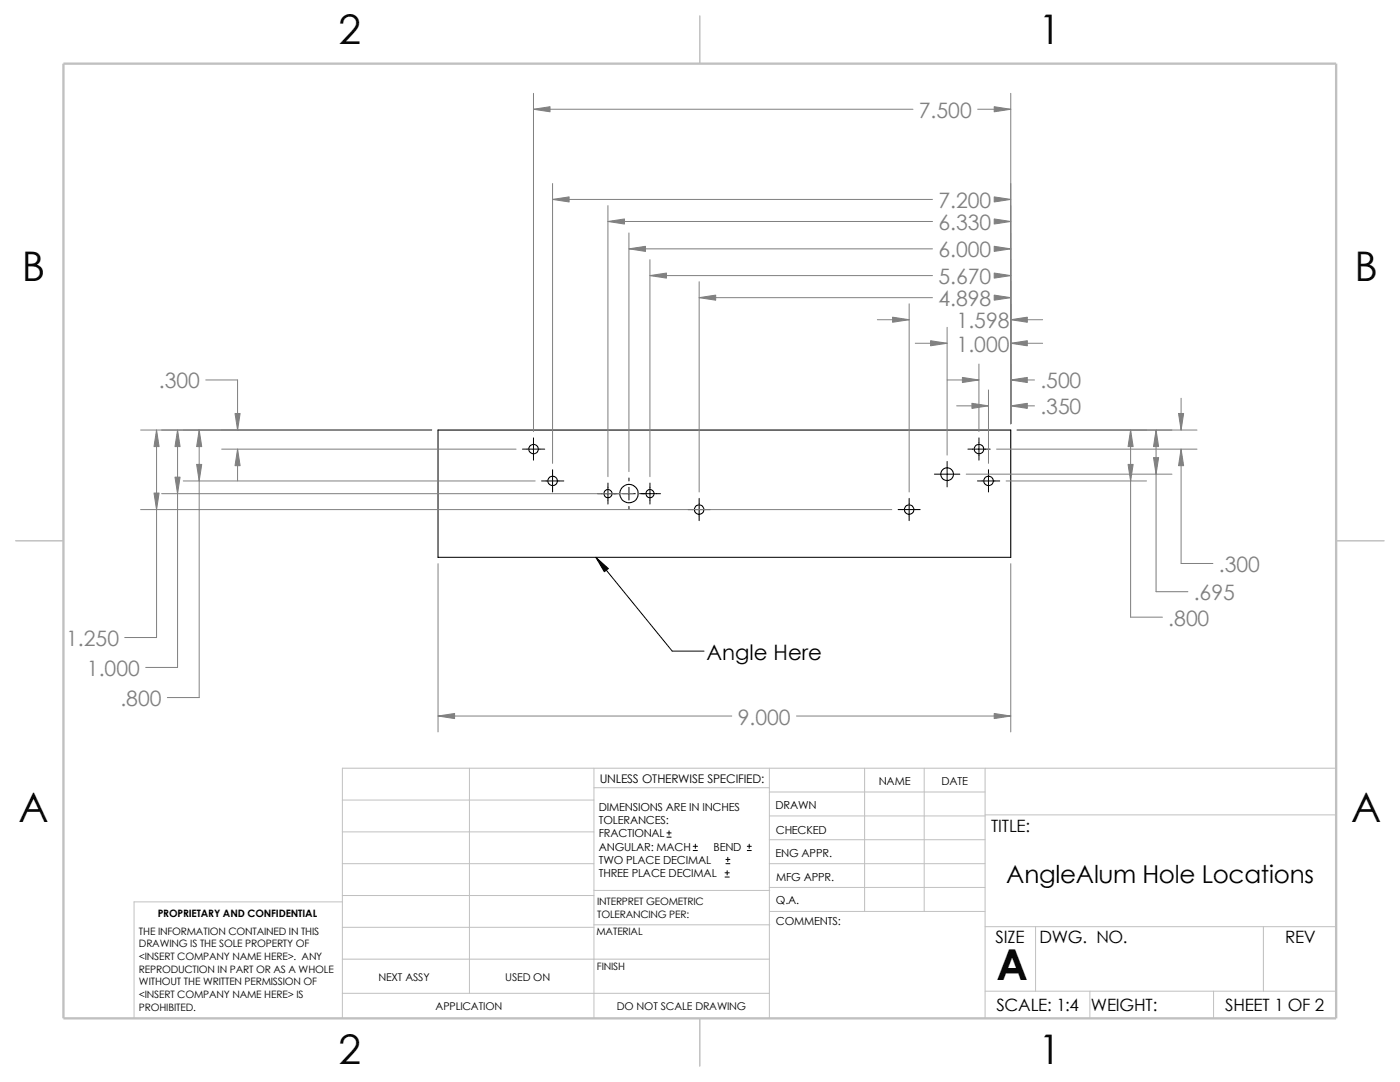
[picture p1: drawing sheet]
<svg xmlns="http://www.w3.org/2000/svg" width="279mm" height="216mm" viewBox="0 0 279 216" stroke-linecap="round" stroke-linejoin="round" font-family="sans-serif">
<g fill="none" stroke="#c0c0c0" stroke-width=".2">
<path d="M68.3 159.6h50.2M93.7 153.3v44.9M118.5 153.3v49.9M118.5 157.2h35M153.5 158h43.1M153.5 153.3v49.9M172.6 153.3v28.6M184.4 153.3v28.6M196.6 153.3v49.9M266.7 153.3h-198.4v49.9M68.3 180h-41.5v23.2M68.3 166h50.2"/>
<path d="M68.3 178.7h50.2M68.3 172.3h50.2M118.5 177.7h35.1M153.5 162.8h43.1M153.5 167.6h43.1M153.5 177.1h43.1M153.5 172.3h43.1M196.6 162.6h70.1M68.3 191.4h85.2M68.3 198.2h85.2M68.3 185h50.2M118.5 184.5h35.1"/>
<path d="M153.6 181.9h43M196.6 184.9h70.1M196.6 197.8h70.1M206.7 184.9v12.9M217.5 197.8v5.4M242.2 197.8v5.4M252.1 184.9v12.9"/>
</g>
<path d="M139.7 3.2v9.5M3.1 107.9h9.6M266.7 107.9h9.5M139.7 203.2v9.5" fill="none" stroke="#c0c0c0" stroke-width=".21"/>
<path d="M12.7 12.7h254v190.5h-254z" fill="none" stroke="#c0c0c0" stroke-width=".47"/>
<g fill="none" stroke="#000" stroke-width=".21">
<path d="M87.4 85.8h114.3v25.4h-114.3z"/>
<circle cx="106.5" cy="89.6" r=".94"/>
<circle cx="110.3" cy="96" r=".94"/>
<circle cx="121.4" cy="98.5" r=".81"/>
<circle cx="125.5" cy="98.5" r="1.83"/>
<circle cx="129.7" cy="98.5" r=".81"/>
<circle cx="189" cy="94.6" r="1.27"/>
<circle cx="195.4" cy="89.6" r=".94"/>
<circle cx="197.3" cy="96" r=".94"/>
<circle cx="139.5" cy="101.7" r=".93"/>
<circle cx="181.4" cy="101.7" r=".93"/>
</g>
<g fill="none" stroke="#000" stroke-width=".2">
<path d="M104.3 89.6h4.4M106.5 87.4v4.4M108.1 96h4.4M110.3 93.7v4.5M119.3 98.5h4.1M121.3 96.4v4.2M124.2 98.5h2.6M125.5 95.4v.6M125.5 97.2v2.6M127.6 98.5h4.2M129.7 96.4v4.2M139.5 99.4v4.5"/>
<path d="M181.4 99.4v4.5M186.5 94.6h5.1M189 92.1v5.1M193.2 89.6h4.4M195.1 96h4.4M195.4 87.4v4.4M197.3 93.7v4.5M118.9 111.2l15.3 18.7h6.3M125.5 101v.6M137.3 101.7h4.4M179.2 101.7h4.4M133.1 167h.8"/>
<path d="M133.1 166.2h.8M133.5 165.8v.8M138.3 169.7h.9M138.3 168.9h.9M138.8 168.4v.9M144.7 175h.8M144.7 174.2h.8M144.9 172.3h.8M144.9 171.5h.8M145.1 173.7v.9M145.2 171.1v.8M149.1 169.7h.8"/>
<path d="M149.1 168.9h.8M149.5 168.4v.9"/>
</g>
<g fill="none" stroke="#808080" stroke-width=".2">
<path d="M106.5 18.6v67.5M201.7 18.6v65.9M106.5 21.8h75.7M110.3 36.6v55.9M110.3 39.8h75.8M195.1 21.8h6.6M199 39.8h2.7M121.3 44.2h64.8M121.3 41v54.1M125.5 46.5v47.6M125.5 49.7h60.6M129.7 51.8v43.3"/>
<path d="M129.7 55h56.4M139.5 56.2v42M139.5 59.4h46.6M199 44.2h2.7M199 59.4h2.7M199 49.7h2.7M199 55h2.7M41.1 75.8h6.3v10M175.1 63.8h6.3M181.4 60.6v37.6M182.7 68.5h6.3M189 75.8h6.4"/>
<path d="M189 65.3v25.5M195.4 72.6v13.5M197.3 77.8v14.7M201.7 75.8h4.8M201.7 68.5h6.4M201.7 63.8h6.4M235.7 79.5v6.3M28.1 85.8h58M31.2 85.8v41.4h-6.3M32.3 98.5h94.1M35.4 85.8v47.4h-6.3M36.6 96h70.2"/>
<path d="M39.8 85.8v53.4h-6.4M44.2 89.6h58.8M47.4 89.6v6.4M190.9 81h6.4M192.8 94.6h41.1M198.9 89.6h40M200.8 96h28M201.7 81h4.8M203 85.8h35.9M225.6 85.8v37.3h6.4M230.7 85.8v32.3h6.4M235.7 89.6v22.8h6.4"/>
<path d="M28.1 101.7h149.9M87.4 112.5v33.5M201.7 112.5v33.5M87.4 142.9h58.6M159 142.9h42.7"/>
</g>
<g fill="#808080" stroke="#808080" stroke-width=".2">
<path d="M225.6 85.8l.5 3.3h-1z"/>
<path d="M225.1 92.7h1l-.5 3.3z"/>
<path d="M121.3 44.2l3.3-.5v1z"/>
<path d="M198.4 43.7l3.3 .5-3.3 .5z"/>
<path d="M198.4 142.4l3.3 .5-3.3 .5z"/>
<path d="M87.4 142.9l3.3-.5v1z"/>
<path d="M198.4 21.3l3.3 .5-3.3 .5z"/>
<path d="M106.5 21.8l3.3-.5v1z"/>
<path d="M201.7 81l3.3-.5v1z"/>
<path d="M194 80.5l3.3 .5-3.3 .5z"/>
<path d="M201.7 75.8l3.3-.5v1z"/>
<path d="M192.1 75.3l3.3 .5-3.3 .5z"/>
<path d="M201.7 68.5l3.3-.5v1z"/>
<path d="M185.7 68l3.3 .5-3.3 .5z"/>
<path d="M201.7 63.8l3.3-.5v1z"/>
<path d="M178.1 63.3l3.3 .5-3.3 .5z"/>
<path d="M198.4 58.9l3.3 .5-3.3 .5z"/>
<path d="M139.5 59.4l3.3-.5v1z"/>
<path d="M230.2 91.3h1l-.5 3.3z"/>
<path d="M230.7 85.8l.5 3.3h-1z"/>
<path d="M198.4 49.1l3.3 .6-3.3 .5z"/>
<path d="M125.5 49.7l3.3-.6v1.1z"/>
<path d="M129.7 55l3.3-.5v1z"/>
<path d="M198.4 54.5l3.3 .5-3.3 .5z"/>
<path d="M110.3 39.8l3.3-.5v1z"/>
<path d="M198.4 39.3l3.3 .5-3.3 .5z"/>
<path d="M30.7 98.4h1l-.5 3.3z"/>
<path d="M31.2 85.8l.5 3.3h-1z"/>
<path d="M34.9 95.2h1l-.5 3.3z"/>
<path d="M35.4 85.8l.5 3.3h-1z"/>
<path d="M39.2 92.7h1.1l-.5 3.3z"/>
<path d="M39.8 85.8l.5 3.3h-1.1z"/>
<path d="M47.4 89.6l.5 3.3h-1z"/>
<path d="M46.9 82.5h1l-.5 3.3z"/>
<path d="M235.7 89.6l.5 3.3h-1z"/>
<path d="M235.2 82.5h1l-.5 3.3z"/>
</g>
<path d="M118.9 111.2l2.5 2.3-.8 .6z" fill="#000" stroke="#000" stroke-width=".2"/>
<text font-size="8.5" x="198.8" y="195.5">A</text>
<g font-size="8.1">
<text x="67.6" y="8.8">2</text>
<text x="207.3" y="8.8">1</text>
<text x="4.4" y="56.1">B</text>
<text x="270.3" y="56.1">B</text>
<text x="3.7" y="164.1">A</text>
<text x="269.6" y="164.1">A</text>
<text x="67.6" y="212.3">2</text>
<text x="207.3" y="212.3">1</text>
</g>
<text font-size="4.9" x="200.8" y="176.1">AngleAlum Hole Locations</text>
<g font-size="4.2" fill="#808080">
<text x="183.4" y="23.5">7.500</text>
<text x="187.3" y="41.5">7.200</text>
<text x="187.3" y="45.9">6.330</text>
<text x="187.3" y="51.4">6.000</text>
<text x="187.3" y="56.7">5.670</text>
<text x="187.3" y="61">4.898</text>
<text x="190.9" y="65.5">1.598</text>
<text x="190.9" y="70.2">1.000</text>
<text x="31.7" y="77.5">.300</text>
<text x="207.6" y="77.5">.500</text>
<text x="207.6" y="82.6">.350</text>
<text x="238.2" y="119.8">.695</text>
<text x="243.2" y="114.1">.300</text>
<text x="233.2" y="124.8">.800</text>
<text x="13.2" y="128.9">1.250</text>
<text x="17.3" y="134.9">1.000</text>
<text x="24" y="140.9">.800</text>
<text x="147.2" y="144.6">9.000</text>
</g>
<text font-size="4.2" x="141" y="131.7">Angle Here</text>
<g font-size="3.4">
<text x="197.8" y="166">TITLE:</text>
<text x="198.7" y="188.1">SIZE</text>
<text x="207.5" y="188.1">DWG. NO.</text>
<text x="256.5" y="188.2">REV</text>
<text x="198.8" y="201.7">SCALE: 1:4</text>
<text x="217.7" y="201.8">WEIGHT:</text>
<text x="244.5" y="201.7">SHEET 1 OF 2</text>
</g>
<text font-size="2.4" x="119.7" y="156.2">UNLESS OTHERWISE SPECIFIED:</text>
<g font-size="2.2">
<text x="119.5" y="161.8">DIMENSIONS ARE IN INCHES</text>
<text x="154.8" y="161.5">DRAWN</text>
<text x="175.4" y="156.7">NAME</text>
<text x="187.9" y="156.7">DATE</text>
<text x="119.5" y="164.4">TOLERANCES:</text>
<text x="119.5" y="167.1">FRACTIONAL</text>
<text x="154.8" y="166.3">CHECKED</text>
<text x="119.5" y="172.4">TWO PLACE DECIMAL</text>
<text x="119.5" y="169.8">ANGULAR: MACH</text>
<text x="142.4" y="169.8">BEND</text>
<text x="154.8" y="171">ENG APPR.</text>
<text x="119.5" y="175">THREE PLACE DECIMAL</text>
<text x="154.9" y="175.7">MFG APPR.</text>
<text x="154.9" y="184.7">COMMENTS:</text>
<text x="154.9" y="180.5">Q.A.</text>
</g>
<g font-size="2.1">
<text x="75.5" y="195.7">NEXT ASSY</text>
<text x="100.8" y="195.7">USED ON</text>
<text x="86.9" y="201.5">APPLICATION</text>
<text x="123.1" y="201.6">DO NOT SCALE DRAWING</text>
</g>
<g font-size="2">
<text x="31.5" y="183">PROPRIETARY AND CONFIDENTIAL</text>
<text x="119.2" y="180.6">INTERPRET GEOMETRIC</text>
<text x="119.2" y="183.1">TOLERANCING PER:</text>
<text x="27.7" y="186.5">THE INFORMATION CONTAINED IN THIS</text>
<text x="27.7" y="189.1">DRAWING IS THE SOLE PROPERTY OF</text>
<text x="27.7" y="191.6">&lt;INSERT COMPANY NAME HERE&gt;. ANY</text>
<text x="119" y="186.6">MATERIAL</text>
<text x="27.7" y="194.1">REPRODUCTION IN PART OR AS A WHOLE</text>
<text x="27.7" y="196.6">WITHOUT THE WRITTEN PERMISSION OF</text>
<text x="119.1" y="193.5">FINISH</text>
<text x="27.7" y="199.1">&lt;INSERT COMPANY NAME HERE&gt; IS</text>
<text x="27.7" y="201.7">PROHIBITED.</text>
</g>
</svg>
